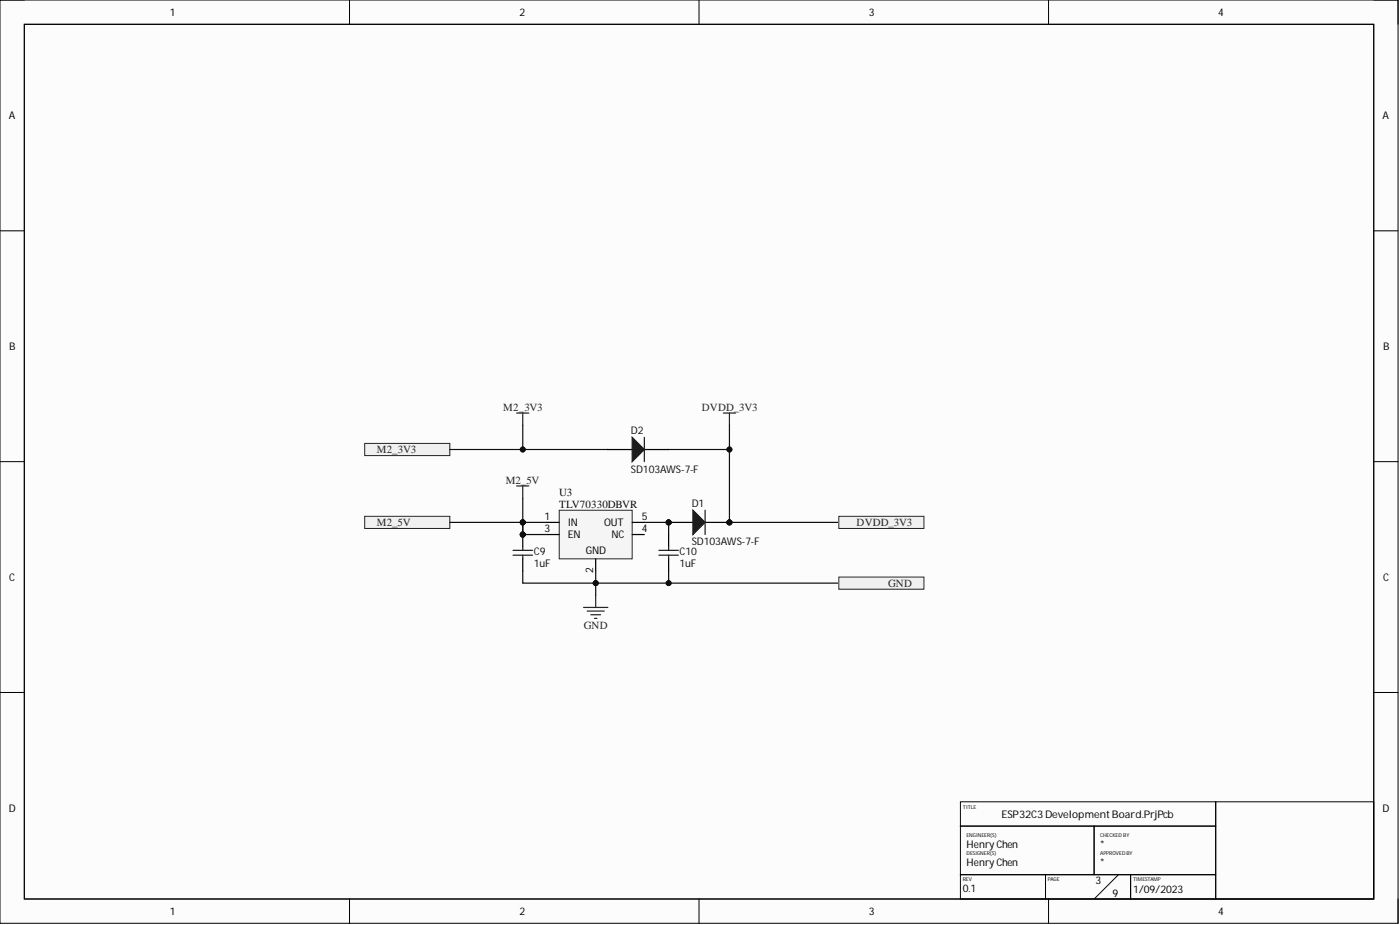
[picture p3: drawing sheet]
<svg xmlns="http://www.w3.org/2000/svg" width="292mm" height="193mm" viewBox="0 0 292 193" stroke-linecap="round" stroke-linejoin="round" font-family="sans-serif">
<path d="M0 0h291.7v192.6h-291.7z" fill-rule="evenodd" fill="#fcfcfc"/>
<path d="M0 0h291.7v192.6h-291.7z" fill="none" stroke="#000" stroke-width=".21"/>
<path d="M5.1 5.1h281.5v182.4h-281.5z" fill-rule="evenodd" fill="#fcfcfc"/>
<g fill="none" stroke="#000" stroke-width=".21">
<path d="M0 0h5.1M5.1 5.1h281.5v182.4h-281.5zM72.9 0v5.1M145.8 0v5.1M218.8 0v5.1M286.6 0h5.1v5.1M0 48.2h5.1M286.6 48.2h5.1M0 96.3h5.1M286.6 96.3h5.1M0 144.5h5.1M286.6 144.5h5.1"/>
<path d="M200.4 167.3h53.2v5h-53.2zM200.4 172.3h27.9v10.2h-27.9zM228.3 172.3h25.3v10.2h-25.3zM253.6 167.3h33v20.2h-33zM72.9 187.5v5.1M145.8 187.5v5.1M200.4 182.5h17.7v5h-17.7zM218.1 182.5h17.8v5h-17.8zM218.8 187.5v5.1M233.4 182.5l-5.1 5M235.9 182.5h17.7v5h-17.7zM291.7 187.5v5.1"/>
</g>
<path d="M116.7 106.4h15.2v10.2h-15.2z" fill-rule="evenodd" fill="#f5f5f5"/>
<path d="M116.7 106.4h15.2v10.2h-15.2z" fill="none" stroke="#262626" stroke-width=".21"/>
<path d="M114.1 109h2.6M114.1 111.5h2.6M124.3 116.6v2.5M131.9 109h2.5M131.9 111.5h2.5" fill="none" stroke="#000" stroke-width=".25"/>
<path d="M121.8 126.7h5M122.5 127.5h3.6M123.3 128.2h2M124 129h.5M124.3 124.2v2.5" fill="none" stroke="#262626" stroke-width=".25"/>
<circle cx="109.1" cy="111.5" r=".51" fill="#0e0e0e"/>
<circle cx="109.1" cy="111.5" r=".51" fill="none" stroke="#0e0e0e" stroke-width=".21"/>
<path d="M109.1 111.5v2.5M109.1 116.6v2.5" fill="none" stroke="#000" stroke-width=".25"/>
<circle cx="109.1" cy="111.5" r=".51" fill="#0e0e0e"/>
<circle cx="109.1" cy="111.5" r=".51" fill="none" stroke="#0e0e0e" stroke-width=".21"/>
<path d="M107 114.8h4.1M107 115.8h4.1M109.1 114v.8M109.1 115.8v.8" fill="none" stroke="#1c1c1c" stroke-width=".25"/>
<path d="M150.9 86.2h2.6M152.2 86.2v2.5M107.8 101.4h2.5M109.1 101.4v2.5" fill="none" stroke="#262626" stroke-width=".25"/>
<circle cx="139.5" cy="109" r=".51" fill="#0e0e0e"/>
<circle cx="139.5" cy="109" r=".51" fill="none" stroke="#0e0e0e" stroke-width=".21"/>
<circle cx="152.2" cy="109" r=".51" fill="#0e0e0e"/>
<circle cx="152.2" cy="109" r=".51" fill="none" stroke="#0e0e0e" stroke-width=".21"/>
<path d="M139.5 109h5.1" fill="none" stroke="#000" stroke-width=".25"/>
<circle cx="139.5" cy="109" r=".51" fill="#0e0e0e"/>
<circle cx="139.5" cy="109" r=".51" fill="none" stroke="#0e0e0e" stroke-width=".21"/>
<path d="M147.1 109h5.1" fill="none" stroke="#000" stroke-width=".25"/>
<circle cx="152.2" cy="109" r=".51" fill="#0e0e0e"/>
<circle cx="152.2" cy="109" r=".51" fill="none" stroke="#0e0e0e" stroke-width=".21"/>
<path d="M144.6 106.4l2.5 2.6-2.5 2.5z" fill="#1c1c1c"/>
<path d="M137.5 114.8h4M137.5 115.8h4M139.5 114v.8M139.5 115.8v.8M144.6 106.4l2.5 2.6-2.5 2.5zM147.1 106.4v5.1" fill="none" stroke="#1c1c1c" stroke-width=".25"/>
<path d="M139.5 111.5v2.5M139.5 116.6v2.5" fill="none" stroke="#000" stroke-width=".25"/>
<path d="M109.1 109v2.5" fill="none" stroke="#0e0e0e" stroke-width=".25"/>
<circle cx="109.1" cy="111.5" r=".51" fill="#0e0e0e"/>
<circle cx="109.1" cy="111.5" r=".51" fill="none" stroke="#0e0e0e" stroke-width=".21"/>
<circle cx="109.1" cy="109" r=".51" fill="#0e0e0e"/>
<circle cx="109.1" cy="109" r=".51" fill="none" stroke="#0e0e0e" stroke-width=".21"/>
<path d="M109.1 119.1v2.6h15.2" fill="none" stroke="#0e0e0e" stroke-width=".25"/>
<circle cx="124.3" cy="121.7" r=".51" fill="#0e0e0e"/>
<circle cx="124.3" cy="121.7" r=".51" fill="none" stroke="#0e0e0e" stroke-width=".21"/>
<path d="M109.1 109v2.5" fill="none" stroke="#0e0e0e" stroke-width=".25"/>
<circle cx="109.1" cy="109" r=".51" fill="#0e0e0e"/>
<circle cx="109.1" cy="109" r=".51" fill="none" stroke="#0e0e0e" stroke-width=".21"/>
<circle cx="109.1" cy="111.5" r=".51" fill="#0e0e0e"/>
<circle cx="109.1" cy="111.5" r=".51" fill="none" stroke="#0e0e0e" stroke-width=".21"/>
<path d="M109.1 103.9v5.1" fill="none" stroke="#0e0e0e" stroke-width=".25"/>
<circle cx="109.1" cy="109" r=".51" fill="#0e0e0e"/>
<circle cx="109.1" cy="109" r=".51" fill="none" stroke="#0e0e0e" stroke-width=".21"/>
<path d="M134.4 109h5.1" fill="none" stroke="#0e0e0e" stroke-width=".25"/>
<circle cx="139.5" cy="109" r=".51" fill="#0e0e0e"/>
<circle cx="139.5" cy="109" r=".51" fill="none" stroke="#0e0e0e" stroke-width=".21"/>
<path d="M139.5 109v2.5" fill="none" stroke="#0e0e0e" stroke-width=".25"/>
<circle cx="139.5" cy="109" r=".51" fill="#0e0e0e"/>
<circle cx="139.5" cy="109" r=".51" fill="none" stroke="#0e0e0e" stroke-width=".21"/>
<path d="M139.5 119.1v2.6h-15.2" fill="none" stroke="#0e0e0e" stroke-width=".25"/>
<circle cx="124.3" cy="121.7" r=".51" fill="#0e0e0e"/>
<circle cx="124.3" cy="121.7" r=".51" fill="none" stroke="#0e0e0e" stroke-width=".21"/>
<circle cx="139.5" cy="121.7" r=".51" fill="#0e0e0e"/>
<circle cx="139.5" cy="121.7" r=".51" fill="none" stroke="#0e0e0e" stroke-width=".21"/>
<path d="M109.1 109h5" fill="none" stroke="#0e0e0e" stroke-width=".25"/>
<circle cx="109.1" cy="109" r=".51" fill="#0e0e0e"/>
<circle cx="109.1" cy="109" r=".51" fill="none" stroke="#0e0e0e" stroke-width=".21"/>
<path d="M109.1 111.5h5" fill="none" stroke="#0e0e0e" stroke-width=".25"/>
<circle cx="109.1" cy="111.5" r=".51" fill="#0e0e0e"/>
<circle cx="109.1" cy="111.5" r=".51" fill="none" stroke="#0e0e0e" stroke-width=".21"/>
<path d="M124.3 119.1v5.1" fill="none" stroke="#0e0e0e" stroke-width=".25"/>
<circle cx="124.3" cy="121.7" r=".51" fill="#0e0e0e"/>
<circle cx="124.3" cy="121.7" r=".51" fill="none" stroke="#0e0e0e" stroke-width=".21"/>
<path d="M152.2 109h22.8" fill="none" stroke="#0e0e0e" stroke-width=".25"/>
<circle cx="152.2" cy="109" r=".51" fill="#0e0e0e"/>
<circle cx="152.2" cy="109" r=".51" fill="none" stroke="#0e0e0e" stroke-width=".21"/>
<path d="M139.5 121.7h35.5" fill="none" stroke="#0e0e0e" stroke-width=".25"/>
<circle cx="139.5" cy="121.7" r=".51" fill="#0e0e0e"/>
<circle cx="139.5" cy="121.7" r=".51" fill="none" stroke="#0e0e0e" stroke-width=".21"/>
<path d="M175 107.7h17.8v2.5h-17.8z" fill-rule="evenodd" fill="#f0f0f0"/>
<path d="M175 107.7h17.8v2.5h-17.8z" fill="none" stroke="#262626" stroke-width=".21"/>
<path d="M175 120.4h17.8v2.5h-17.8z" fill-rule="evenodd" fill="#f0f0f0"/>
<path d="M175 120.4h17.8v2.5h-17.8z" fill="none" stroke="#262626" stroke-width=".21"/>
<path d="M76.1 107.7h17.7v2.5h-17.7z" fill-rule="evenodd" fill="#f0f0f0"/>
<path d="M76.1 107.7h17.7v2.5h-17.7z" fill="none" stroke="#262626" stroke-width=".21"/>
<path d="M93.8 109h15.3" fill="none" stroke="#0e0e0e" stroke-width=".25"/>
<circle cx="109.1" cy="109" r=".51" fill="#0e0e0e"/>
<circle cx="109.1" cy="109" r=".51" fill="none" stroke="#0e0e0e" stroke-width=".21"/>
<path d="M76.1 92.5h17.7v2.5h-17.7z" fill-rule="evenodd" fill="#f0f0f0"/>
<path d="M76.1 92.5h17.7v2.5h-17.7z" fill="none" stroke="#262626" stroke-width=".21"/>
<path d="M93.8 93.8h33" fill="none" stroke="#0e0e0e" stroke-width=".25"/>
<circle cx="109.1" cy="93.8" r=".51" fill="#0e0e0e"/>
<circle cx="109.1" cy="93.8" r=".51" fill="none" stroke="#0e0e0e" stroke-width=".21"/>
<path d="M126.8 93.8h5.1M134.4 93.8h5.1" fill="none" stroke="#000" stroke-width=".25"/>
<path d="M131.9 91.2l2.5 2.6-2.5 2.5z" fill="#1c1c1c"/>
<path d="M131.9 91.2l2.5 2.6-2.5 2.5zM134.4 91.2v5.1" fill="none" stroke="#1c1c1c" stroke-width=".25"/>
<path d="M139.5 93.8h12.7v15.2" fill="none" stroke="#0e0e0e" stroke-width=".25"/>
<circle cx="152.2" cy="93.8" r=".51" fill="#0e0e0e"/>
<circle cx="152.2" cy="93.8" r=".51" fill="none" stroke="#0e0e0e" stroke-width=".21"/>
<circle cx="152.2" cy="109" r=".51" fill="#0e0e0e"/>
<circle cx="152.2" cy="109" r=".51" fill="none" stroke="#0e0e0e" stroke-width=".21"/>
<path d="M152.2 88.7v5.1" fill="none" stroke="#0e0e0e" stroke-width=".25"/>
<circle cx="152.2" cy="93.8" r=".51" fill="#0e0e0e"/>
<circle cx="152.2" cy="93.8" r=".51" fill="none" stroke="#0e0e0e" stroke-width=".21"/>
<path d="M107.8 86.2h2.5M109.1 86.2v2.5" fill="none" stroke="#262626" stroke-width=".25"/>
<path d="M109.1 88.7v5.1" fill="none" stroke="#0e0e0e" stroke-width=".25"/>
<circle cx="109.1" cy="93.8" r=".51" fill="#0e0e0e"/>
<circle cx="109.1" cy="93.8" r=".51" fill="none" stroke="#0e0e0e" stroke-width=".21"/>
<g font-size="2.3" fill="#262626">
<text x="105" y="85.7">M2_3V3</text>
<text x="146.4" y="85.7">DVDD_3V3</text>
<text x="78.6" y="94.5">M2_3V3</text>
<text x="105.5" y="100.9">M2_5V</text>
<text x="78.6" y="109.7">M2_5V</text>
<text x="178.7" y="109.7">DVDD_3V3</text>
<text x="185.3" y="122.4">GND</text>
<text x="121.8" y="131.3">GND</text>
</g>
<g font-size="2.3" fill="#0e0e0e">
<text x="116.7" y="103.4">U3</text>
<text x="116.7" y="105.9">TLV70330DBVR</text>
</g>
<g font-size="2.2">
<text x="35.4" y="3.3">1</text>
<text x="108.4" y="3.3">2</text>
<text x="181.3" y="3.3">3</text>
<text x="254.2" y="3.3">4</text>
<text x="1.9" y="24.8">A</text>
<text x="288.5" y="24.8">A</text>
<text x="1.9" y="73">B</text>
<text x="288.6" y="73">B</text>
<text x="113.6" y="108.5">1</text>
<text x="113.6" y="111">3</text>
<text x="118.5" y="109.7">IN</text>
<text x="118.5" y="112.3">EN</text>
<text x="126.1" y="109.7">OUT</text>
<text x="127.6" y="112.3">NC</text>
<text x="133.9" y="111">4</text>
<text x="133.9" y="108.5">5</text>
<text x="122.3" y="115.6">GND</text>
<text x="123.8" y="119.6" transform="rotate(-90 123.8 119.6)">2</text>
<text x="1.9" y="121.1">C</text>
<text x="288.6" y="121.1">C</text>
<text x="1.9" y="169.3">D</text>
<text x="208.9" y="170.6">ESP32C3DevelopmentBoard.PrjPcb</text>
<text x="288.5" y="169.3">D</text>
<text x="201.6" y="176.9">HenryChen</text>
<text x="229.6" y="176.9">*</text>
<text x="201.6" y="180.7">HenryChen</text>
<text x="228.5" y="184.5">3</text>
<text x="229.6" y="180.7">*</text>
<text x="35.4" y="190.8">1</text>
<text x="108.4" y="190.8">2</text>
<text x="181.3" y="190.8">3</text>
<text x="200.9" y="186">0.1</text>
<text x="232.1" y="187">9</text>
<text x="236.4" y="186.3">1/09/2023</text>
<text x="254.2" y="190.8">4</text>
</g>
<g font-size="2.2" fill="#0e0e0e">
<text x="131.6" y="90.5">D2</text>
<text x="131.6" y="98.6">SD103AWS-7-F</text>
<text x="144.3" y="105.7">D1</text>
<text x="144.3" y="113.8">SD103AWS-7-F</text>
<text x="111.4" y="118.4">1uF</text>
<text x="111.4" y="115.8">C9</text>
<text x="141.8" y="118.4">1uF</text>
<text x="141.8" y="115.8">C10</text>
</g>
<g font-size="1.1">
<text x="200.9" y="168.8">TITLE</text>
<text x="201.6" y="174.6">ENGINEER(S)</text>
<text x="201.6" y="178.4">DESIGNER(S)</text>
<text x="229.6" y="174.6">CHECKED BY</text>
<text x="229.6" y="178.4">APPROVED BY</text>
<text x="200.9" y="183.7">REV</text>
<text x="218.6" y="183.7">PAGE</text>
<text x="236.4" y="183.7">TIMESTAMP</text>
</g>
</svg>
